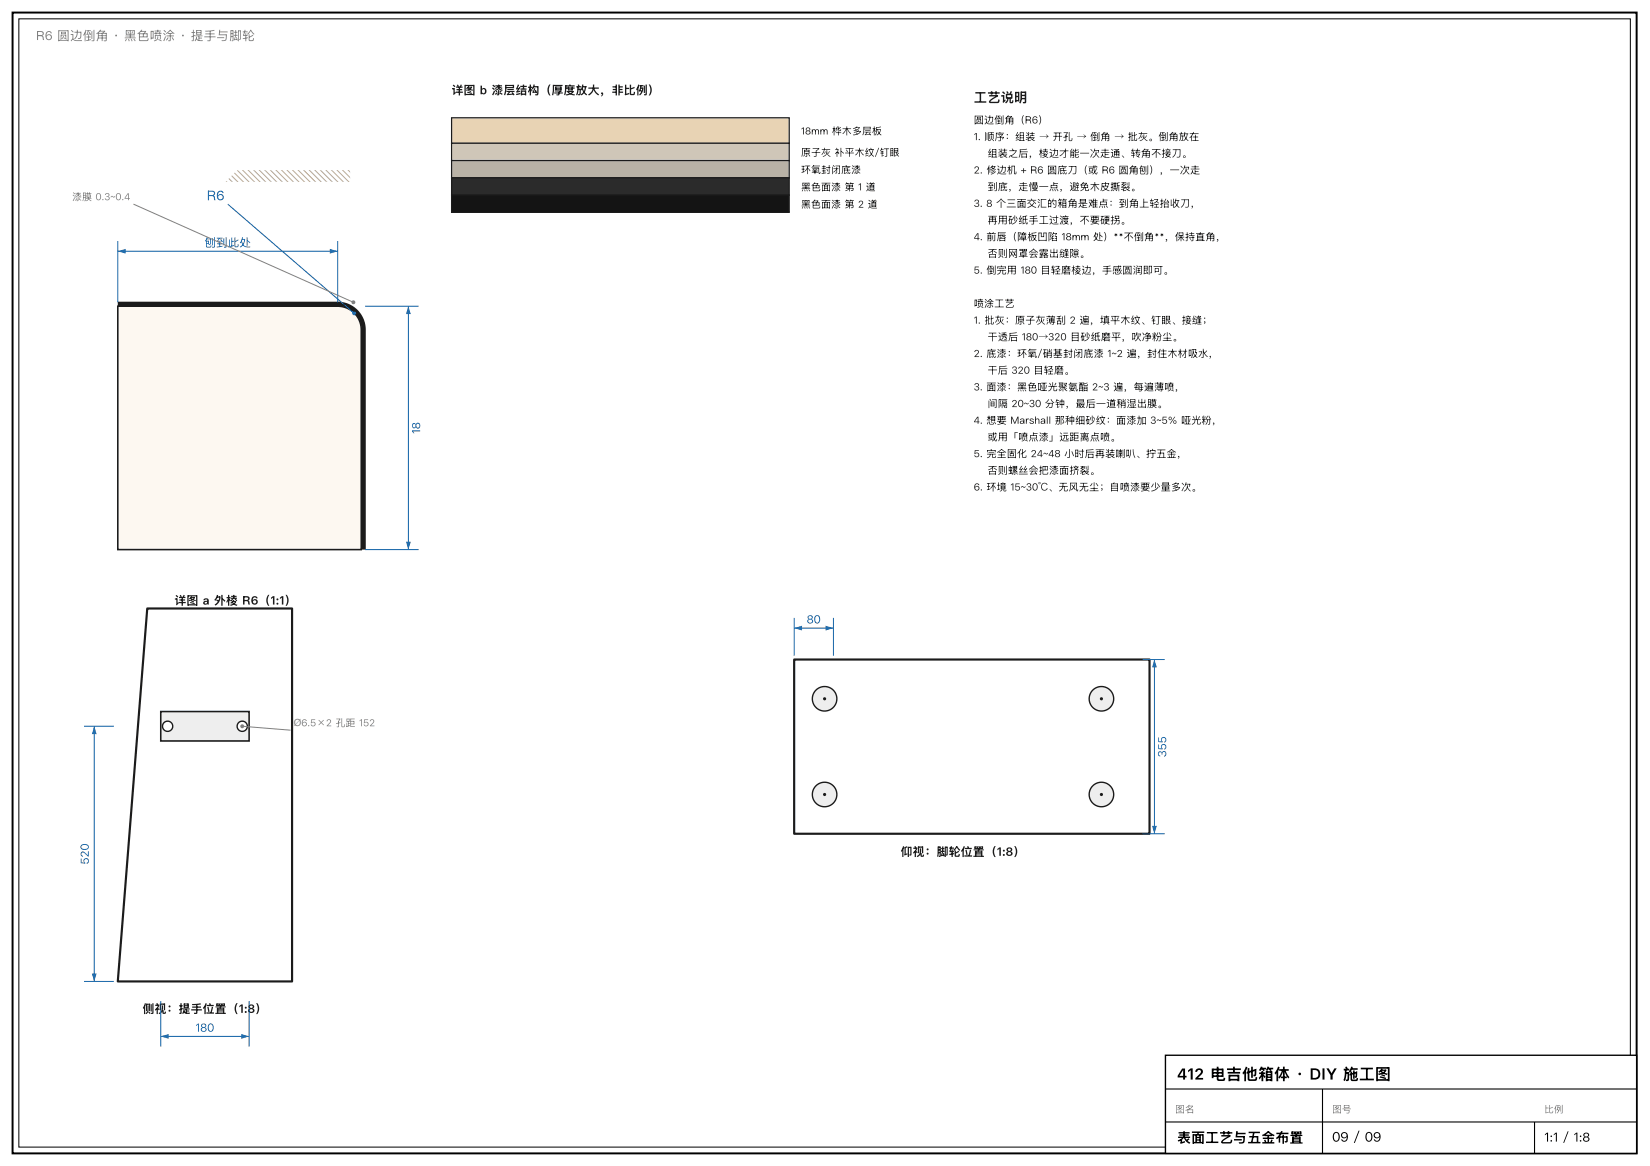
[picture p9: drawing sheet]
<svg xmlns="http://www.w3.org/2000/svg" width="420mm" height="297mm" viewBox="0 0 420 297" stroke-linecap="round" stroke-linejoin="round" font-family="sans-serif">
<path d="M3.2 3.2h413.6v290.6h-413.6z" fill="none" stroke="#000" stroke-width=".5"/>
<path d="M4.8 4.8h410.4v287.4h-410.4z" fill="none" stroke="#000" stroke-width=".25"/>
<path d="M296.8 268.8h120v25h-120z" fill="#fff"/>
<path d="M296.8 268.8h120v25h-120z" fill="none" stroke="#000" stroke-width=".35"/>
<path d="M296.8 277.4h120M336.8 277.4v16.4M296.8 285.8h120M390.8 285.8v8" fill="none" stroke="#000" stroke-width=".28"/>
<path d="M30 78h56a6 6 0 0 1 6 6v56h-62z" fill="#fdf8f1"/>
<path d="M30 78h56a6 6 0 0 1 6 6v56h-62z" fill="none" stroke="#1b1b1b" stroke-width=".4"/>
<g fill="none" stroke="#b9a893" stroke-width=".25">
<path d="M57.6 46.2l.2 .2M58.3 45.5l.9 .9M59 44.8l1.6 1.6M59.7 44.1l2.3 2.3M60.4 43.4l3 3M61.7 43.3l3.1 3.1M63.2 43.3l3.1 3.1M64.6 43.3l3.1 3.1M66 43.3l3.1 3.1M67.4 43.3l3.1 3.1M68.8 43.3l3.1 3.1M70.2 43.3l3.1 3.1"/>
<path d="M71.6 43.3l3.1 3.1M73.1 43.3l3.1 3.1M74.5 43.3l3.1 3.1M75.9 43.3l3.1 3.1M77.3 43.3l3.1 3.1M78.7 43.3l3.1 3.1M80.1 43.3l3.1 3.1M81.5 43.3l3.1 3.1M83 43.3l3.1 3.1M84.4 43.3l3.1 3.1M85.8 43.3l3.1 3.1M87.2 43.3l2 2"/>
<path d="M88.6 43.3l.6 .6"/>
</g>
<path d="M30 77.4h56a6.6 6.6 0 0 1 6.6 6.6v56" fill="none" stroke="#1b1b1b" stroke-width="1.1" stroke-linecap="butt"/>
<path d="M30 61.4v15.6M30 64h56M86 61.4v15.6" fill="none" stroke="#0b5fa5" stroke-width=".25"/>
<g fill="#0b5fa5">
<path d="M30 64l2-.6v1.2z"/>
<path d="M84 63.4l2 .6-2 .6z"/>
</g>
<path d="M93 78h13.6M104 78v62M93 140h13.6" fill="none" stroke="#0b5fa5" stroke-width=".25"/>
<g fill="#0b5fa5">
<path d="M104 78l.6 2h-1.2z"/>
<path d="M103.4 138h1.2l-.6 2z"/>
<circle cx="90.2" cy="79.8" r=".5"/>
</g>
<path d="M58 52l32.2 27.8" fill="none" stroke="#0b5fa5" stroke-width=".25"/>
<circle cx="90" cy="77" r=".5" fill="#808080"/>
<path d="M34 52l56 25" fill="none" stroke="#808080" stroke-width=".25"/>
<path d="M115 30h86v6.5h-86z" fill="#e8d3b4"/>
<path d="M115 30h86v6.5h-86z" fill="none" stroke="#1b1b1b" stroke-width=".3"/>
<path d="M115 36.5h86v4.4h-86z" fill="#cfc6b8"/>
<path d="M115 36.5h86v4.4h-86z" fill="none" stroke="#1b1b1b" stroke-width=".3"/>
<path d="M115 40.9h86v4.4h-86z" fill="#b9b2a6"/>
<path d="M115 40.9h86v4.4h-86z" fill="none" stroke="#1b1b1b" stroke-width=".3"/>
<path d="M115 45.3h86v4.4h-86z" fill="#2b2b2b"/>
<path d="M115 45.3h86v4.4h-86z" fill="none" stroke="#1b1b1b" stroke-width=".3"/>
<path d="M115 49.7h86v4.4h-86z" fill="#141414"/>
<path d="M115 49.7h86v4.4h-86z" fill="none" stroke="#1b1b1b" stroke-width=".3"/>
<path d="M37.5 155h36.9v95h-44.4z" fill="none" stroke="#1b1b1b" stroke-width=".55"/>
<path d="M40.9 181.2h22.5v7.5h-22.5z" fill="#eee"/>
<path d="M40.9 181.2h22.5v7.5h-22.5z" fill="none" stroke="#1b1b1b" stroke-width=".4"/>
<circle cx="42.7" cy="185" r="1.3" fill="#fff"/>
<circle cx="42.7" cy="185" r="1.3" fill="none" stroke="#1b1b1b" stroke-width=".35"/>
<circle cx="61.7" cy="185" r="1.3" fill="#fff"/>
<circle cx="61.7" cy="185" r="1.3" fill="none" stroke="#1b1b1b" stroke-width=".35"/>
<path d="M21.4 185h7.6M24 185v65M21.4 250h7.6" fill="none" stroke="#0b5fa5" stroke-width=".25"/>
<g fill="#0b5fa5">
<path d="M24 185l.6 2h-1.2z"/>
<path d="M23.4 248h1.2l-.6 2z"/>
</g>
<path d="M40.9 255v11.6M63.4 255v11.6M40.9 264h22.5" fill="none" stroke="#0b5fa5" stroke-width=".25"/>
<g fill="#0b5fa5">
<path d="M40.9 264l2-.6v1.2z"/>
<path d="M61.4 263.4l2 .6-2 .6z"/>
</g>
<circle cx="61.7" cy="185" r=".5" fill="#808080"/>
<path d="M61.7 185l12.3 1" fill="none" stroke="#808080" stroke-width=".25"/>
<path d="M202.2 168h90.5v44.4h-90.5z" fill="none" stroke="#1b1b1b" stroke-width=".55"/>
<circle cx="210" cy="178" r="3.1" fill="#eee"/>
<circle cx="210" cy="178" r="3.1" fill="none" stroke="#1b1b1b" stroke-width=".35"/>
<circle cx="210" cy="178" r=".4" fill="#1b1b1b"/>
<circle cx="210" cy="202.4" r="3.1" fill="#eee"/>
<circle cx="210" cy="202.4" r="3.1" fill="none" stroke="#1b1b1b" stroke-width=".35"/>
<circle cx="210" cy="202.4" r=".4" fill="#1b1b1b"/>
<circle cx="280.5" cy="178" r="3.1" fill="#eee"/>
<circle cx="280.5" cy="178" r="3.1" fill="none" stroke="#1b1b1b" stroke-width=".35"/>
<circle cx="280.5" cy="178" r=".4" fill="#1b1b1b"/>
<circle cx="280.5" cy="202.4" r="3.1" fill="#eee"/>
<circle cx="280.5" cy="202.4" r="3.1" fill="none" stroke="#1b1b1b" stroke-width=".35"/>
<circle cx="280.5" cy="202.4" r=".4" fill="#1b1b1b"/>
<path d="M202.2 157.4v9.6M202.2 160h10M212.2 157.4v9.6" fill="none" stroke="#0b5fa5" stroke-width=".25"/>
<g fill="#0b5fa5">
<path d="M202.2 160l2-.6v1.2z"/>
<path d="M210.2 159.4l2 .6-2 .6z"/>
</g>
<path d="M291 168h5.6M294 168v44.4M291 212.4h5.6" fill="none" stroke="#0b5fa5" stroke-width=".25"/>
<g fill="#0b5fa5">
<path d="M294 168l.6 2h-1.2z"/>
<path d="M293.4 210.4h1.2l-.6 2z"/>
</g>
<text font-size="4" x="299.8" y="275">412 电吉他箱体 · DIY 施工图</text>
<text font-size="3.5" x="299.8" y="291">表面工艺与五金布置</text>
<text font-size="3.4" fill="#0b5fa5" x="52.7" y="51">R6</text>
<text font-size="3.4" x="339.3" y="290.8">09 / 09</text>
<text font-size="3.3" fill="#1b1b1b" x="248" y="26">工艺说明</text>
<text font-size="3.2" fill="#808080" x="9.2" y="10.2">R6 圆边倒角 · 黑色喷涂 · 提手与脚轮</text>
<text font-size="3.2" x="393.3" y="290.8">1:1 / 1:8</text>
<g font-size="3" fill="#1b1b1b">
<text x="115" y="24">详图 b 漆层结构（厚度放大，非比例）</text>
<text x="44.4" y="154">详图 a 外棱 R6（1:1）</text>
<text x="229.4" y="218">仰视：脚轮位置（1:8）</text>
<text x="36.3" y="258">侧视：提手位置（1:8）</text>
</g>
<g font-size="2.9" fill="#0b5fa5">
<text x="52.1" y="62.8">刨到此处</text>
<text x="107" y="110.5" transform="rotate(-90 107 110.5)">18</text>
<text x="205.5" y="158.8">80</text>
<text x="297" y="192.9" transform="rotate(-90 297 192.9)">355</text>
<text x="22.6" y="220.2" transform="rotate(-90 22.6 220.2)">520</text>
<text x="49.8" y="262.8">180</text>
</g>
<g font-size="2.5" fill="#1b1b1b">
<text x="204" y="34.2">18mm 桦木多层板</text>
<text x="248" y="31.4">圆边倒角 （R6）</text>
<text x="248" y="35.7">1. 顺序：组装 → 开孔 → 倒角 → 批灰。倒角 放在</text>
<text x="204" y="39.7">原子灰 补平木纹/钉眼</text>
<text x="251.5" y="39.9">组装之后，棱边才能一次走通、转角 不接刀 。</text>
<text x="204" y="44.1">环氧封闭底漆</text>
<text x="248" y="44.2">2. 修边机 + R6 圆底刀 （或 R6 圆角 刨），一次走</text>
<text x="204" y="48.5">黑色面漆 第 1 道</text>
<text x="204" y="52.9">黑色面漆 第 2 道</text>
<text x="248" y="52.7">3. 8 个三面交汇的箱角 是难点：到角 上轻抬收刀 ，</text>
<text x="251.5" y="48.4">到底，走慢一点，避免木皮撕裂。</text>
<text x="251.5" y="56.9">再用 砂纸手工过渡，不要硬拐。</text>
<text x="248" y="61.2">4. 前唇（障板凹陷 18mm 处）**不倒角 **，保持直角 ，</text>
<text x="251.5" y="65.4">否则网 罩会露出缝隙。</text>
<text x="248" y="69.7">5. 倒完用 180 目 轻磨棱边，手感圆润即可。</text>
<text x="248" y="78.2">喷涂工艺</text>
<text x="248" y="82.4">1. 批灰：原子灰薄刮 2 遍，填平木纹、钉眼、接缝；</text>
<text x="251.5" y="86.7">干透后 180→320 目 砂纸磨平，吹净粉尘。</text>
<text x="248" y="90.9">2. 底漆：环氧/硝基封闭底漆 1~2 遍，封住木材吸水，</text>
<text x="251.5" y="95.2">干后 320 目 轻磨。</text>
<text x="248" y="99.4">3. 面漆：黑色哑光聚氨酯 2~3 遍，每遍薄喷，</text>
<text x="248" y="107.9">4. 想要 Marshall 那种细砂纹：面漆加 3~5% 哑光粉，</text>
<text x="251.5" y="103.7">间隔 20~30 分钟，最后一道稍湿出膜。</text>
<text x="251.5" y="112.2">或用 「喷点漆」远距离点喷。</text>
<text x="248" y="116.4">5. 完全固化 24~48 小时后再装喇叭、拧五金，</text>
<text x="248" y="124.9">6. 环境 15~30℃、无风无尘；自 喷漆要少量多次。</text>
<text x="251.5" y="120.7">否则螺丝会把漆面挤裂。</text>
</g>
<g font-size="2.5" fill="#808080">
<text x="18.4" y="51">漆膜 0.3~0.4</text>
<text x="74.8" y="185">Ø6.5×2 孔距 152</text>
</g>
<g font-size="2.4" fill="#808080">
<text x="299.3" y="283.4">图名</text>
<text x="339.3" y="283.4">图号</text>
<text x="393.3" y="283.4">比 例</text>
</g>
</svg>
